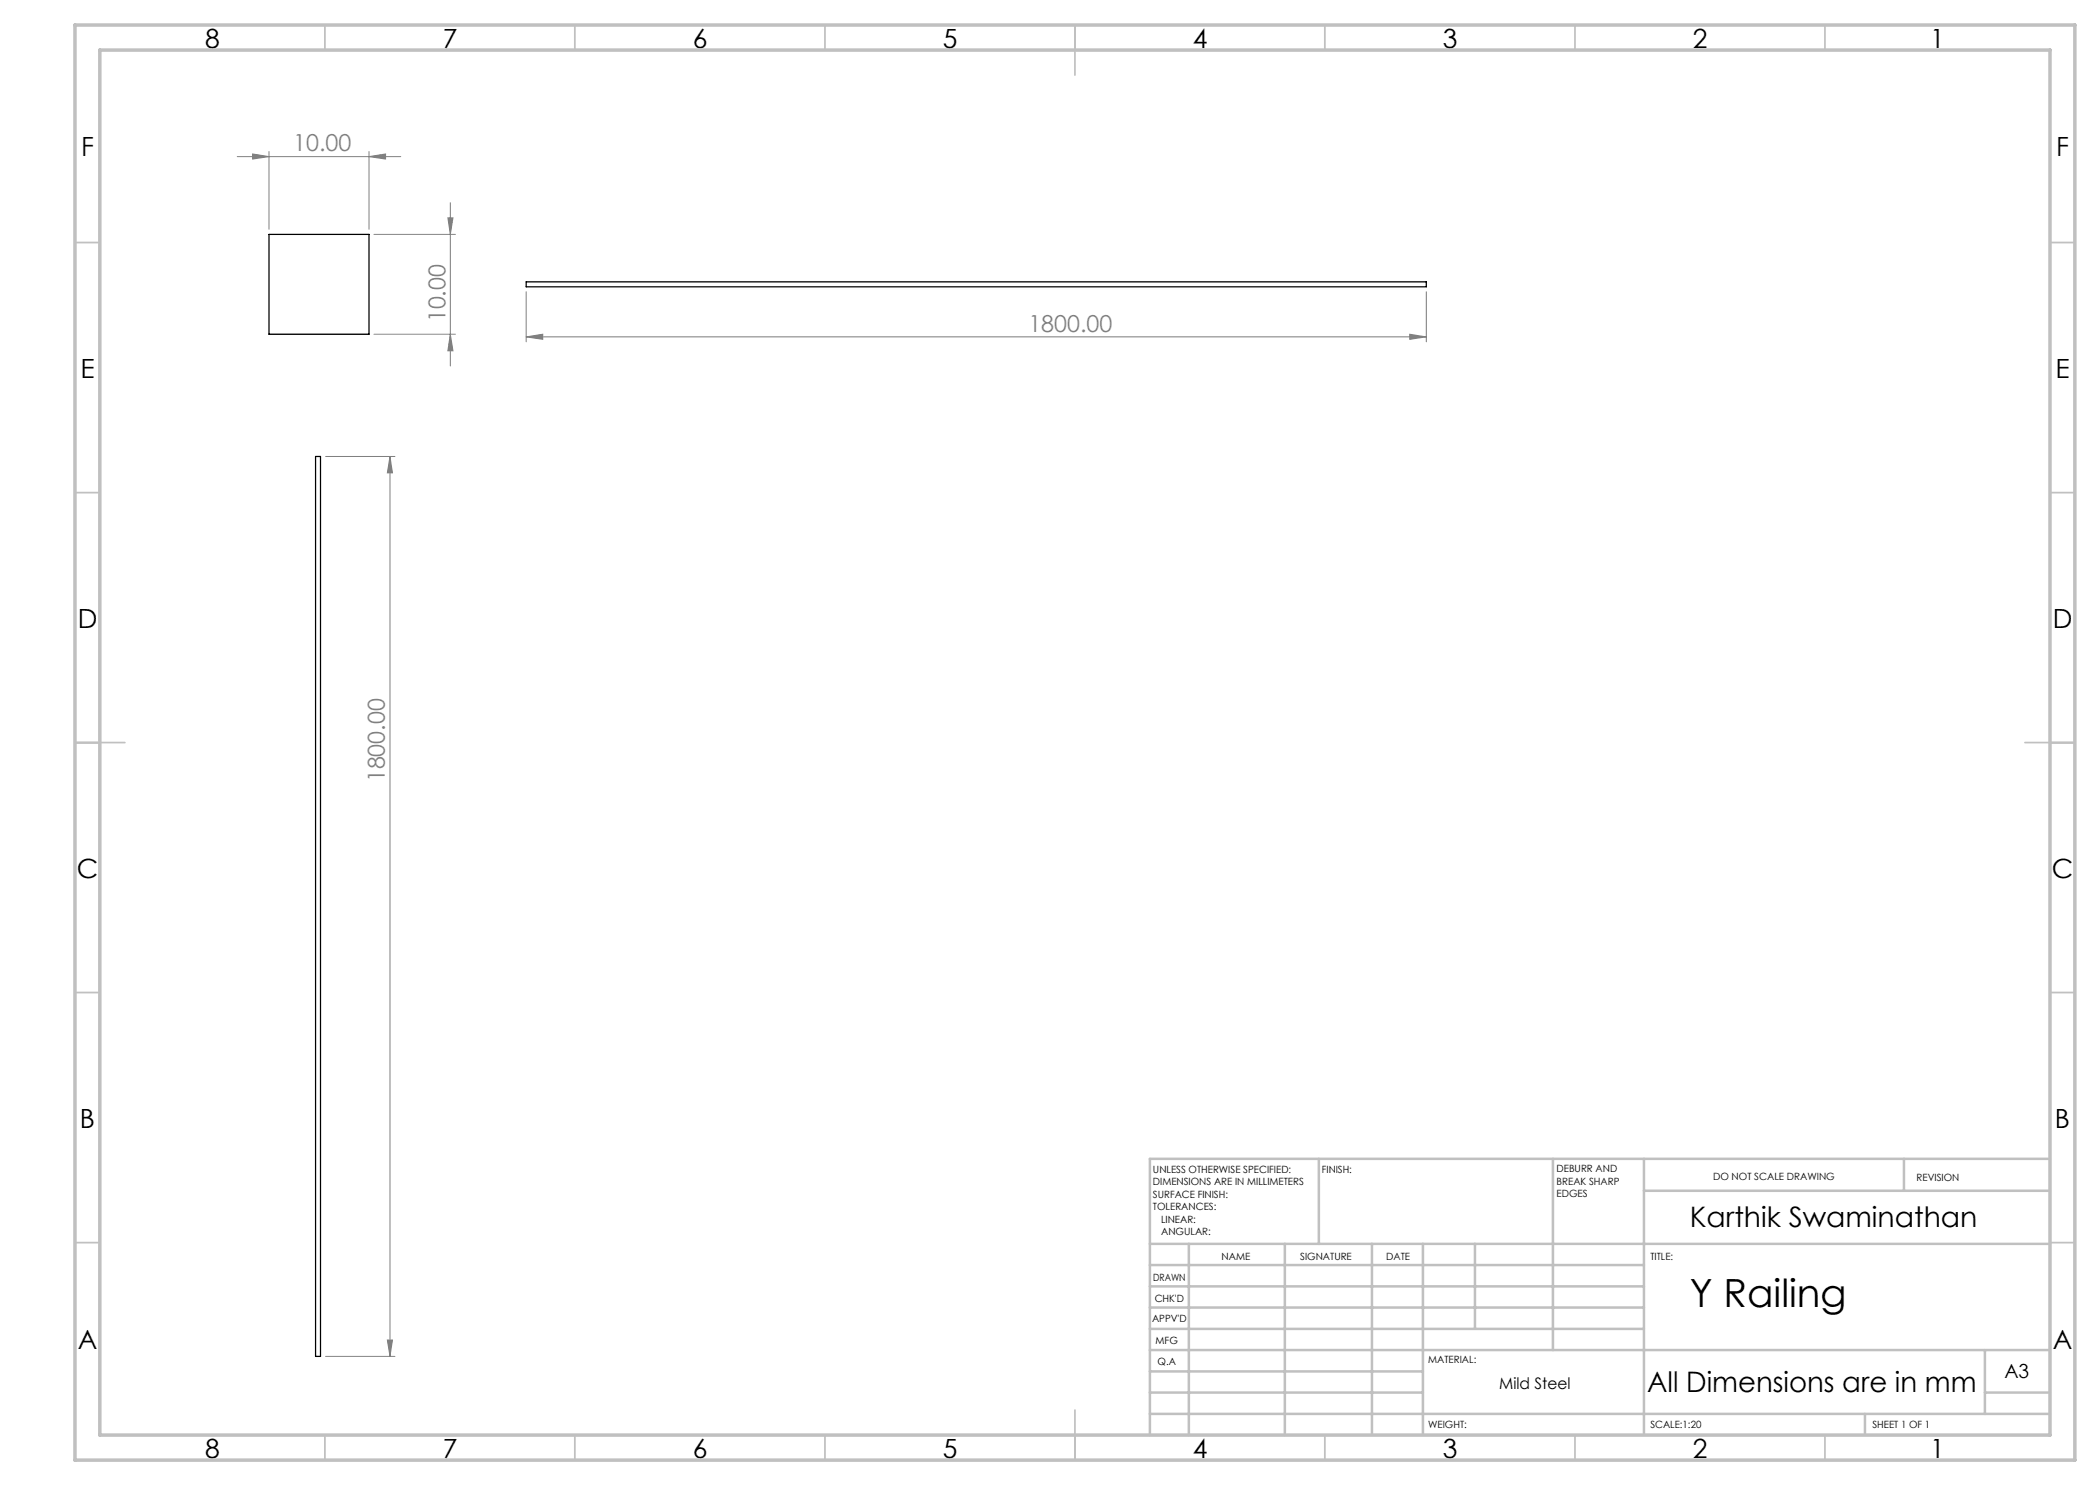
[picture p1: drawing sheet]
<svg xmlns="http://www.w3.org/2000/svg" width="420mm" height="297mm" viewBox="0 0 420 297" stroke-linecap="round" stroke-linejoin="round" font-family="sans-serif">
<g fill="none" stroke="#808080" stroke-width=".2">
<path d="M47.4 31.3h32.8M50.5 30.8l3.3 .5-3.3 .5zM53.8 30.3v15.6M73.8 31.3l3.3-.5v1zM73.8 30.3v15.6M74.8 46.9h16.3M89.6 43.6h1l-.5 3.3zM90.1 40.5v32.7M105.2 58.3v10.1M285.3 58.3v10.1M74.8 66.8h16.3M90.1 66.8l.5 3.4h-1z"/>
<path d="M105.2 67.4l3.3-.6v1.1zM105.2 67.4h180.1M281.9 66.8l3.4 .6-3.4 .5zM65.1 91.3h13.9M78 91.3l.5 3.3h-1zM78 91.3v180M65.1 271.3h13.9M77.5 268h1l-.5 3.3z"/>
</g>
<g fill="none" stroke="#c0c0c0" stroke-width=".35">
<path d="M65 5v5M115 5v5M165 5v5M215 5v10M265 5v5M315 5v5M365 5v5M15 48.5h5M410 48.5h5M15 98.5h5M410 98.5h5M15 148.5h10"/>
<path d="M405 148.5h10M15 198.5h5M410 198.5h5M15 248.5h5M410 248.5h5M65 287v5M115 287v5M165 287v5M215 282v10M265 287v5M315 287v5M365 287v5"/>
</g>
<g fill="none" stroke="#c0c0c0" stroke-width=".5">
<path d="M263.8 231.8v17M310.6 231.8v38.2M328.8 231.8v55.2M328.8 238.2h81.2M380.8 231.8v6.4M410 231.8h-180v55.2M230 248.8h180M230 257.3h98.8M230 253h98.8M237.8 248.8v38.2M257 248.8v38.2M274.4 248.8v38.2"/>
<path d="M284.6 248.8v38.2M295 248.8v17M230 265.8h98.8M230 261.5h98.8M230 278.5h54.6M230 274.3h54.6M230 270h180M397 278.5h13M397 270v12.8M230 282.8h180M373 282.8v4.2"/>
</g>
<path d="M15 5h400v287h-400zM20 10h390v277h-390z" fill="none" stroke="#c0c0c0" stroke-width=".7"/>
<g fill="#808080">
<path d="M73.8 31.3l3.3-.5v1zM50.5 30.8l3.3 .5-3.3 .5z"/>
<path d="M105.2 67.4l3.3-.6v1.1zM281.9 66.8l3.4 .6-3.4 .5z"/>
<path d="M77.5 268h1l-.5 3.3zM78 91.3l.5 3.3h-1zM90.1 66.8l.5 3.4h-1zM89.6 43.6h1l-.5 3.3z"/>
</g>
<path d="M53.8 46.9h20v19.9h-20zM105.2 56.4h180.1v1h-180.1zM63.1 91.3h1v180h-1z" fill="none" stroke="#000" stroke-width=".25"/>
<text font-size="7.8" x="338" y="261.4">Y Railing</text>
<g font-size="5.6">
<text x="338" y="245.3">Karthik Swaminathan</text>
<text x="329.4" y="278.4">All Dimensions are in mm</text>
</g>
<g font-size="5.3">
<text x="41" y="9.5">8</text>
<text x="88.5" y="9.5">7</text>
<text x="138.5" y="9.5">6</text>
<text x="188.5" y="9.5">5</text>
<text x="238.5" y="9.5">4</text>
<text x="288.5" y="9.5">3</text>
<text x="338.5" y="9.5">2</text>
<text x="386" y="9.5">1</text>
<text x="16.2" y="31.3">F</text>
<text x="411.2" y="31.3">F</text>
<text x="16.1" y="75.5">E</text>
<text x="411.1" y="75.5">E</text>
<text x="15.5" y="125.5">D</text>
<text x="410.5" y="125.5">D</text>
<text x="15.4" y="175.5">C</text>
<text x="410.4" y="175.5">C</text>
<text x="16" y="225.5">B</text>
<text x="411" y="225.5">B</text>
<text x="15.5" y="269.8">A</text>
<text x="410.5" y="269.8">A</text>
<text x="41" y="291.5">8</text>
<text x="88.5" y="291.5">7</text>
<text x="138.5" y="291.5">6</text>
<text x="188.5" y="291.5">5</text>
<text x="238.5" y="291.5">4</text>
<text x="288.5" y="291.5">3</text>
<text x="338.5" y="291.5">2</text>
<text x="386" y="291.5">1</text>
</g>
<g font-size="4.7" fill="#808080">
<text x="58.6" y="30.3">10.00</text>
<text x="89.1" y="64.5" transform="rotate(-90 89.1 64.5)">10.00</text>
<text x="205.7" y="66.3">1800.00</text>
<text x="77" y="156.5" transform="rotate(-90 77 156.5)">1800.00</text>
</g>
<text font-size="3.9" x="400.9" y="275.5">A3</text>
<text font-size="3.2" x="299.8" y="277.9">Mild Steel</text>
<g font-size="2">
<text x="230.6" y="234.6">UNLESS OTHERWISE SPECIFIED:</text>
<text x="230.6" y="237.1">DIMENSIONS ARE IN MILLIMETERS</text>
<text x="230.6" y="239.6">SURFACE FINISH:</text>
<text x="264.4" y="234.6">FINISH:</text>
<text x="311.3" y="234.5">DEBURR AND</text>
<text x="311.3" y="237">BREAK SHARP</text>
<text x="311.3" y="239.5">EDGES</text>
<text x="342.6" y="236">DO NOT SCALE DRAWING</text>
<text x="383.3" y="236.2">REVISION</text>
<text x="230.6" y="242.1">TOLERANCES:</text>
<text x="232.2" y="244.6">LINEAR:</text>
<text x="232.2" y="247.1">ANGULAR:</text>
<text x="244.3" y="252">NAME</text>
<text x="260" y="251.9">SIGNATURE</text>
<text x="277.2" y="251.9">DATE</text>
<text x="330.1" y="251.9">TITLE:</text>
<text x="230.6" y="256.1">DRAWN</text>
<text x="230.9" y="260.3">CHK'D</text>
<text x="230.4" y="264.4">APPV'D</text>
<text x="231.1" y="268.8">MFG</text>
<text x="231.5" y="273">Q.A</text>
<text x="285.6" y="272.5">MATERIAL:</text>
<text x="285.6" y="285.5">WEIGHT:</text>
<text x="330.1" y="285.6">SCALE:1:20</text>
<text x="374.5" y="285.6">SHEET 1 OF 1</text>
</g>
</svg>
